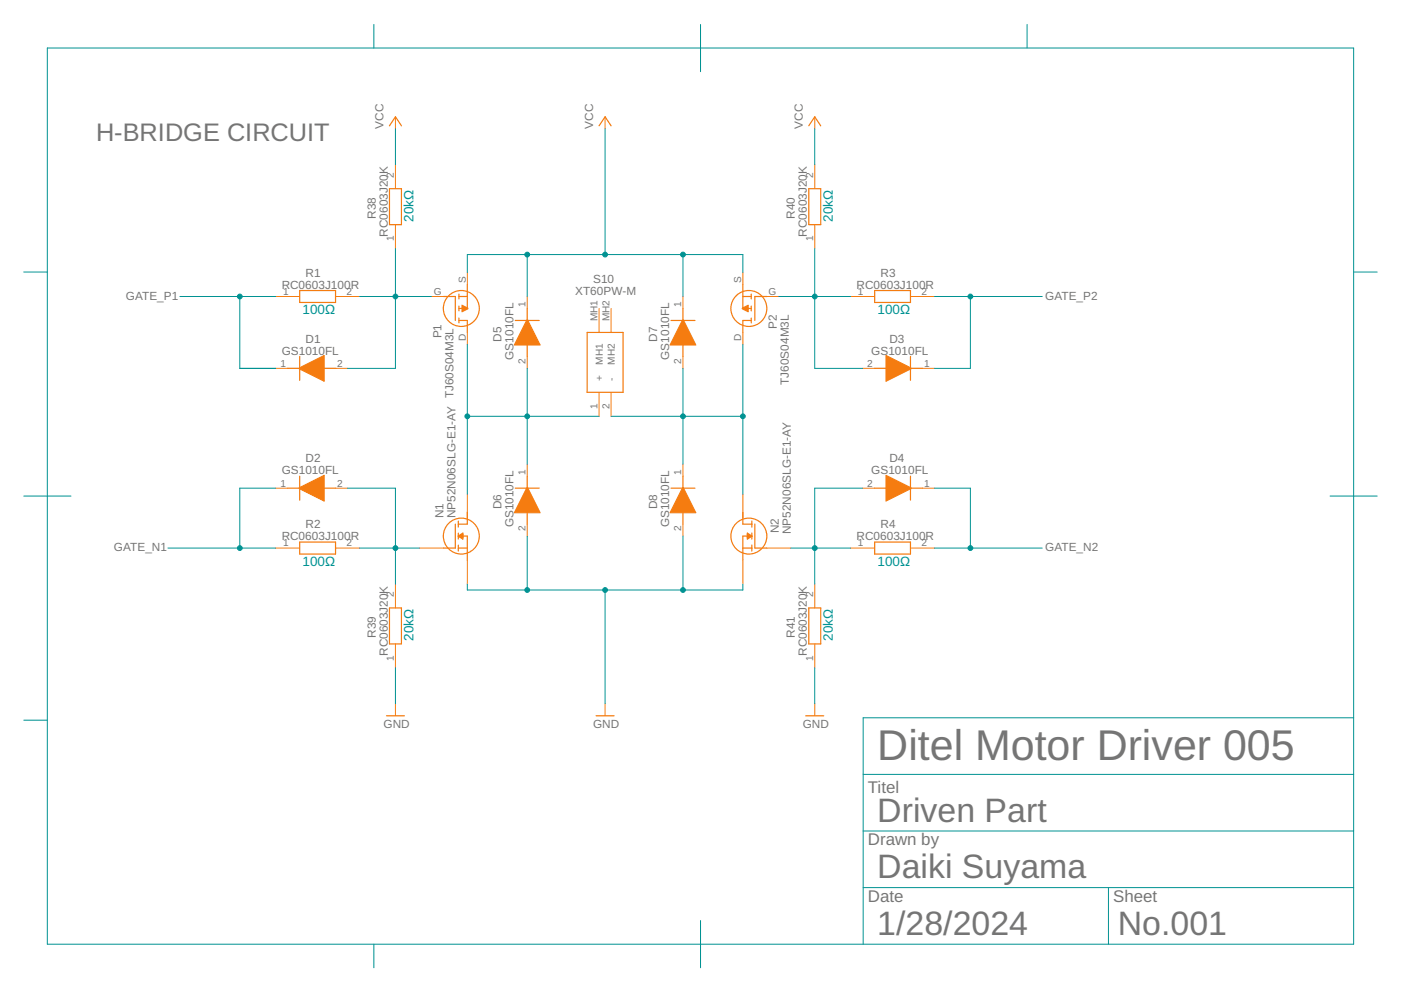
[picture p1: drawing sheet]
<svg xmlns="http://www.w3.org/2000/svg" width="297mm" height="210mm" viewBox="0 0 297 210" stroke-linecap="round" stroke-linejoin="round" font-family="sans-serif">
<g fill="none" stroke="#f57c10" stroke-width=".25">
<path d="M82.6 26.7l1.2-1.9 1.3 1.9M127 26.7l1.3-1.9 1.3 1.9M171.5 26.7l1.2-1.9 1.3 1.9M82.6 40h2.5v7.6h-2.5zM171.5 40h2.5v7.6h-2.5zM61 78.1h2.5M63.5 61.6h7.6v2.5h-7.6zM63.5 75.6v5M68.6 78.1h2.5M94 62.9h2.5v5M97.3 67.9h1.8v2.6M97.3 62.9h1.8"/>
<path d="M97.3 62.4v1M97.3 64.9v1M97.3 67.4v1.1M99.1 60.3v5.1h-1.8M109.2 67.9h5.1M111.8 65.4v2.5M111.8 73v2.6M124.5 70.5h7.6v12.7h-7.6zM142.3 67.9h5M144.8 65.4v2.5M144.8 73v2.6M157.5 60.3v5.1h1.8"/>
<path d="M157.5 62.9h1.8M159.3 67.9h-1.8v2.6M159.3 62.4v1M159.3 64.9v1M159.3 67.4v1.1M162.6 62.9h-2.6v5M185.4 61.6h7.6v2.5h-7.6zM185.4 78.1h2.6M193 75.6v5M193 78.1h2.6M61 103.5h2.5M63.5 114.9h7.6v2.6h-7.6z"/>
<path d="M63.5 101v5M68.6 103.5h2.5M96.5 111.1v5.1h-2.5M97.2 110.5v1.3M97.2 113v1.3M97.2 115.6v1.2M97.2 113.7h1.9v5M97.2 116.2h1.9M97.2 113.7l.9-.7v1.3zM97.2 113.7l.6 .3M97.8 113.3v.7M97.8 113.3h.3l-.3 .4 .3 .3h-.3"/>
<path d="M97.8 113.3l.3 .4-.3 .3M97.8 113.3l-.3 .4M99.1 108.6v2.5h-1.9M109.2 103.5h5.1M111.8 101v2.5M111.8 108.6v2.5M142.3 103.5h5M144.8 101v2.5M144.8 108.6v2.5M157.5 108.6v2.5h1.9M157.5 116.2h1.9M158.5 113l.9 .7-.9 .6z"/>
<path d="M158.8 113.3h-.3l.3 .4-.3 .3h.3M158.8 113.3v.7M158.8 113.3l-.3 .4 .3 .3M158.8 113.3l.3 .4M159.4 113.7h-1.9v5M159.4 110.5v1.3M159.4 113v1.3M159.4 115.6v1.2M159.4 113.7l-.6 .3M160 111.1v5.1h2.6M185.4 103.5h2.6M185.4 114.9h7.6v2.6h-7.6z"/>
<path d="M193 103.5h2.6M193 101v5M82.6 128.9h2.5v7.6h-2.5zM171.5 128.9h2.5v7.6h-2.5zM81.9 151.8h3.8M126.4 151.8h3.8M170.8 151.8h3.8"/>
<circle cx="97.8" cy="65.4" r="3.8"/>
<circle cx="158.8" cy="65.4" r="3.8"/>
<circle cx="97.8" cy="113.7" r="3.8"/>
<circle cx="158.8" cy="113.7" r="3.8"/>
</g>
<g fill="none" stroke="#f57c10" stroke-width=".21">
<path d="M83.8 24.8v2.5M83.8 34.9v5.1M128.3 24.8v2.5M172.7 24.8v2.5M172.7 34.9v5.1M83.8 47.6v5.1M99.1 57.8v2.5M157.5 57.8v2.5M172.7 47.6v5.1M58.5 62.9h5M58.5 78.1h2.5M71.1 62.9h5.1"/>
<path d="M71.1 78.1h2.6M91.5 62.9h2.5M99.1 70.5v2.5M111.8 62.9v2.5M111.8 75.6v2.5M127 65.4v5.1M129.6 65.4v5.1M144.8 62.9v2.5M144.8 75.6v2.5M157.5 70.5v2.5M162.6 62.9h2.5M180.4 62.9h5"/>
<path d="M182.9 78.1h2.5M193 62.9h5.1M195.6 78.1h2.5M111.8 98.4v2.6M127 83.2v5.1M129.6 83.2v5.1M144.8 98.4v2.6M58.5 116.2h5M58.5 103.5h2.5M71.1 116.2h5.1M71.1 103.5h2.6M88.9 116.2h5.1"/>
<path d="M99.1 104.8v5.1M99.1 118.7v5.1M111.8 111.1v2.6M144.8 111.1v2.6M157.5 104.8v5.1M157.5 118.7v5.1M162.6 116.2h5.1M180.4 116.2h5M182.9 103.5h2.5M193 116.2h5.1M195.6 103.5h2.5M83.8 123.8v5.1"/>
<path d="M83.8 136.5v5.1M172.7 123.8v5.1M172.7 136.5v5.1M83.8 149.2v2.6M128.3 149.2v2.6M172.7 149.2v2.6"/>
</g>
<g fill="#f57c10" stroke="#f57c10" stroke-width=".21">
<path d="M157.4 65.3l1.2-.6v1.4l-1.2-.6z" fill-rule="evenodd"/>
<path d="M97.9 64.7l1.3 .6v.2l-1.3 .6z" fill-rule="evenodd"/>
<path d="M111.7 67.8h.2l2.6 5.4h-5.5z" fill-rule="evenodd"/>
<path d="M144.7 67.8h.2l2.6 5.4h-5.4z" fill-rule="evenodd"/>
<path d="M111.7 103.4h.2l2.6 5.3h-5.5z" fill-rule="evenodd"/>
<path d="M144.7 103.4h.2l2.6 5.3h-5.4z" fill-rule="evenodd"/>
<path d="M63.4 78l5.3-2.6v5.5l-5.3-2.7z" fill-rule="evenodd"/>
<path d="M63.4 103.4l5.3-2.6v5.5l-5.3-2.7z" fill-rule="evenodd"/>
<path d="M187.8 75.4l5.4 2.6v.2l-5.4 2.7z" fill-rule="evenodd"/>
<path d="M187.8 100.8l5.4 2.6v.2l-5.4 2.7z" fill-rule="evenodd"/>
</g>
<g fill="none" stroke="#009292" stroke-width=".21">
<path d="M10 10.2h277v190h-277zM79.3 5.2v5M148.5 5.2v10M217.8 5.2v5M83.8 27.3v7.6M128.3 27.3v26.7M172.7 27.3v7.6M5 57.7h5M83.8 52.7v25.4h-10.1M99.1 57.8v-3.8h58.4v3.8M111.8 54v8.9M144.8 54v8.9"/>
<path d="M172.7 52.7v25.4h10.2M287 57.7h5M38.1 62.9h20.4M50.8 62.9v15.2h7.7M76.2 62.9h15.3M99.1 73v31.8M111.8 78.1v20.3M144.8 78.1v20.3M157.5 73v31.8M165.1 62.9h15.3M198.1 62.9h22.9M205.7 62.9v15.2h-7.6"/>
<path d="M99.1 88.3h27.9M129.6 88.3h27.9M5 105.2h10M35.6 116.2h22.9M58.5 103.5h-7.7v12.7M73.7 103.5h10.1v20.3M76.2 116.2h12.7M111.8 113.7v11.4M144.8 113.7v11.4M167.7 116.2h12.7M182.9 103.5h-10.2v20.3M198.1 103.5h7.6v12.7"/>
<path d="M198.1 116.2h22.9M282 105.2h10M99.1 123.8v1.3h58.4v-1.3M128.3 125.1v24.1M5 152.7h5M83.8 141.6v7.6M172.7 141.6v7.6M287 152.2h-104v48M183 176.2h104M183 164.2h104M148.5 195.2v10M183 188.2h104"/>
<path d="M235 188.2v12M79.3 200.2v5"/>
</g>
<g fill="#009292" stroke="#009292" stroke-width=".21">
<circle cx="128.3" cy="54" r=".51"/>
<circle cx="111.8" cy="54" r=".51"/>
<circle cx="144.8" cy="54" r=".51"/>
<circle cx="111.8" cy="125.1" r=".51"/>
<circle cx="128.3" cy="125.1" r=".51"/>
<circle cx="144.8" cy="125.1" r=".51"/>
<circle cx="99.1" cy="88.3" r=".51"/>
<circle cx="111.8" cy="88.3" r=".51"/>
<circle cx="205.7" cy="62.9" r=".51"/>
<circle cx="172.7" cy="62.9" r=".51"/>
<circle cx="50.8" cy="62.9" r=".51"/>
<circle cx="83.8" cy="62.9" r=".51"/>
<circle cx="172.7" cy="116.2" r=".51"/>
<circle cx="50.8" cy="116.2" r=".51"/>
<circle cx="83.8" cy="116.2" r=".51"/>
<circle cx="157.5" cy="88.3" r=".51"/>
<circle cx="144.8" cy="88.3" r=".51"/>
<circle cx="205.7" cy="116.2" r=".51"/>
</g>
<text font-size="9.1" fill="#757575" x="186" y="161.2">Ditel Motor Driver 005</text>
<g font-size="7.2" fill="#757575">
<text x="186" y="174.2">Driven Part</text>
<text x="186" y="186.2">Daiki Suyama</text>
<text x="186" y="198.2">1/28/2024</text>
<text x="237" y="198.2">No.001</text>
</g>
<text font-size="5.4" fill="#757575" x="20.4" y="29.8">H-BRIDGE CIRCUIT</text>
<g font-size="3.6" fill="#757575">
<text x="184" y="168.2">Titel</text>
<text x="184" y="179.2">Drawn by</text>
<text x="184" y="191.2">Date</text>
<text x="236" y="191.2">Sheet</text>
</g>
<g font-size="2.9" fill="#009292">
<text x="87.7" y="47" transform="rotate(-90 87.7 47)">20kΩ</text>
<text x="176.5" y="47" transform="rotate(-90 176.5 47)">20kΩ</text>
<text x="64.2" y="66.7">100Ω</text>
<text x="186.1" y="66.7">100Ω</text>
<text x="64.2" y="120">100Ω</text>
<text x="186.1" y="120">100Ω</text>
<text x="87.7" y="135.9" transform="rotate(-90 87.7 135.9)">20kΩ</text>
<text x="176.5" y="135.9" transform="rotate(-90 176.5 135.9)">20kΩ</text>
</g>
<g font-size="2.5" fill="#757575">
<text x="81.3" y="27.3" transform="rotate(-90 81.3 27.3)">VCC</text>
<text x="125.8" y="27.3" transform="rotate(-90 125.8 27.3)">VCC</text>
<text x="170.2" y="27.3" transform="rotate(-90 170.2 27.3)">VCC</text>
<text x="79.7" y="46.4" transform="rotate(-90 79.7 46.4)">R38</text>
<text x="168.5" y="46.4" transform="rotate(-90 168.5 46.4)">R40</text>
<text x="82.2" y="50.2" transform="rotate(-90 82.2 50.2)">RC0603J20K</text>
<text x="171.1" y="50.2" transform="rotate(-90 171.1 50.2)">RC0603J20K</text>
<text x="64.8" y="58.7">R1</text>
<text x="125.8" y="59.9">S10</text>
<text x="186.7" y="58.7">R3</text>
<text x="26.7" y="63.5">GATE_P1</text>
<text x="59.7" y="61.2">RC0603J100R</text>
<text x="121.9" y="62.5">XT60PW-M</text>
<text x="181.6" y="61.2">RC0603J100R</text>
<text x="221.6" y="63.5">GATE_P2</text>
<text x="93.6" y="71.8" transform="rotate(-90 93.6 71.8)">P1</text>
<text x="164.7" y="69.7" transform="rotate(-90 164.7 69.7)">P2</text>
<text x="59.7" y="75.2">GS1010FL</text>
<text x="64.8" y="72.6">D1</text>
<text x="106.3" y="72.4" transform="rotate(-90 106.3 72.4)">D5</text>
<text x="108.9" y="76.3" transform="rotate(-90 108.9 76.3)">GS1010FL</text>
<text x="139.3" y="72.4" transform="rotate(-90 139.3 72.4)">D7</text>
<text x="141.9" y="76.3" transform="rotate(-90 141.9 76.3)">GS1010FL</text>
<text x="184.7" y="75.2">GS1010FL</text>
<text x="188.6" y="72.6">D3</text>
<text x="167.3" y="81.6" transform="rotate(-90 167.3 81.6)">TJ60S04M3L</text>
<text x="59.7" y="100.6">GS1010FL</text>
<text x="64.8" y="98">D2</text>
<text x="184.7" y="100.6">GS1010FL</text>
<text x="188.6" y="98">D4</text>
<text x="106.3" y="108" transform="rotate(-90 106.3 108)">D6</text>
<text x="139.3" y="108" transform="rotate(-90 139.3 108)">D8</text>
<text x="64.8" y="112">R2</text>
<text x="94" y="109.9" transform="rotate(-90 94 109.9)">N1</text>
<text x="96.5" y="109.9" transform="rotate(-90 96.5 109.9)">NP52N06SLG-E1-AY TJ60S04M3L</text>
<text x="108.9" y="111.8" transform="rotate(-90 108.9 111.8)">GS1010FL</text>
<text x="141.9" y="111.8" transform="rotate(-90 141.9 111.8)">GS1010FL</text>
<text x="165.1" y="113.1" transform="rotate(-90 165.1 113.1)">N2</text>
<text x="167.7" y="113.2" transform="rotate(-90 167.7 113.2)">NP52N06SLG-E1-AY</text>
<text x="186.7" y="112">R4</text>
<text x="24.2" y="116.8">GATE_N1</text>
<text x="59.7" y="114.6">RC0603J100R</text>
<text x="181.6" y="114.6">RC0603J100R</text>
<text x="221.6" y="116.8">GATE_N2</text>
<text x="79.7" y="135.3" transform="rotate(-90 79.7 135.3)">R39</text>
<text x="168.5" y="135.3" transform="rotate(-90 168.5 135.3)">R41</text>
<text x="82.2" y="139.1" transform="rotate(-90 82.2 139.1)">RC0603J20K</text>
<text x="171.1" y="139.1" transform="rotate(-90 171.1 139.1)">RC0603J20K</text>
<text x="81.3" y="154.3">GND</text>
<text x="125.8" y="154.3">GND</text>
<text x="170.2" y="154.3">GND</text>
</g>
<g font-size="2.1" fill="#757575">
<text x="83.5" y="37.7" transform="rotate(-90 83.5 37.7)">2</text>
<text x="172.4" y="37.7" transform="rotate(-90 172.4 37.7)">2</text>
<text x="83.5" y="51.2" transform="rotate(-90 83.5 51.2)">1</text>
<text x="172.4" y="51.2" transform="rotate(-90 172.4 51.2)">1</text>
<text x="98.7" y="60" transform="rotate(-90 98.7 60)">S</text>
<text x="157.1" y="60" transform="rotate(-90 157.1 60)">S</text>
<text x="60" y="62.5">1</text>
<text x="73.5" y="62.5">2</text>
<text x="92" y="62.5">G</text>
<text x="111.4" y="65.1" transform="rotate(-90 111.4 65.1)">1</text>
<text x="144.4" y="65.1" transform="rotate(-90 144.4 65.1)">1</text>
<text x="162.9" y="62.5">G</text>
<text x="181.9" y="62.5">1</text>
<text x="195.4" y="62.5">2</text>
<text x="126.7" y="68.2" transform="rotate(-90 126.7 68.2)">MH1</text>
<text x="129.2" y="68.2" transform="rotate(-90 129.2 68.2)">MH2</text>
<text x="59.5" y="77.8">1</text>
<text x="71.5" y="77.8">2</text>
<text x="98.7" y="72.4" transform="rotate(-90 98.7 72.4)">D</text>
<text x="111.4" y="77.1" transform="rotate(-90 111.4 77.1)">2</text>
<text x="127.8" y="77.3" transform="rotate(-90 127.8 77.3)">MH1</text>
<text x="130.3" y="77.3" transform="rotate(-90 130.3 77.3)">MH2</text>
<text x="144.4" y="77.1" transform="rotate(-90 144.4 77.1)">2</text>
<text x="157.1" y="72.4" transform="rotate(-90 157.1 72.4)">D</text>
<text x="183.9" y="77.8">2</text>
<text x="195.9" y="77.8">1</text>
<text x="127.8" y="80.9" transform="rotate(-90 127.8 80.9)">+</text>
<text x="130.3" y="80.9" transform="rotate(-90 130.3 80.9)">-</text>
<text x="126.7" y="86.7" transform="rotate(-90 126.7 86.7)">1</text>
<text x="129.2" y="86.7" transform="rotate(-90 129.2 86.7)">2</text>
<text x="111.4" y="100.6" transform="rotate(-90 111.4 100.6)">1</text>
<text x="144.4" y="100.6" transform="rotate(-90 144.4 100.6)">1</text>
<text x="59.5" y="103.2">1</text>
<text x="71.5" y="103.2">2</text>
<text x="183.9" y="103.2">2</text>
<text x="195.9" y="103.2">1</text>
<text x="111.4" y="112.7" transform="rotate(-90 111.4 112.7)">2</text>
<text x="144.4" y="112.7" transform="rotate(-90 144.4 112.7)">2</text>
<text x="60" y="115.9">1</text>
<text x="73.5" y="115.9">2</text>
<text x="181.9" y="115.9">1</text>
<text x="195.4" y="115.9">2</text>
<text x="83.5" y="126.6" transform="rotate(-90 83.5 126.6)">2</text>
<text x="172.4" y="126.6" transform="rotate(-90 172.4 126.6)">2</text>
<text x="83.5" y="140" transform="rotate(-90 83.5 140)">1</text>
<text x="172.4" y="140" transform="rotate(-90 172.4 140)">1</text>
</g>
</svg>
